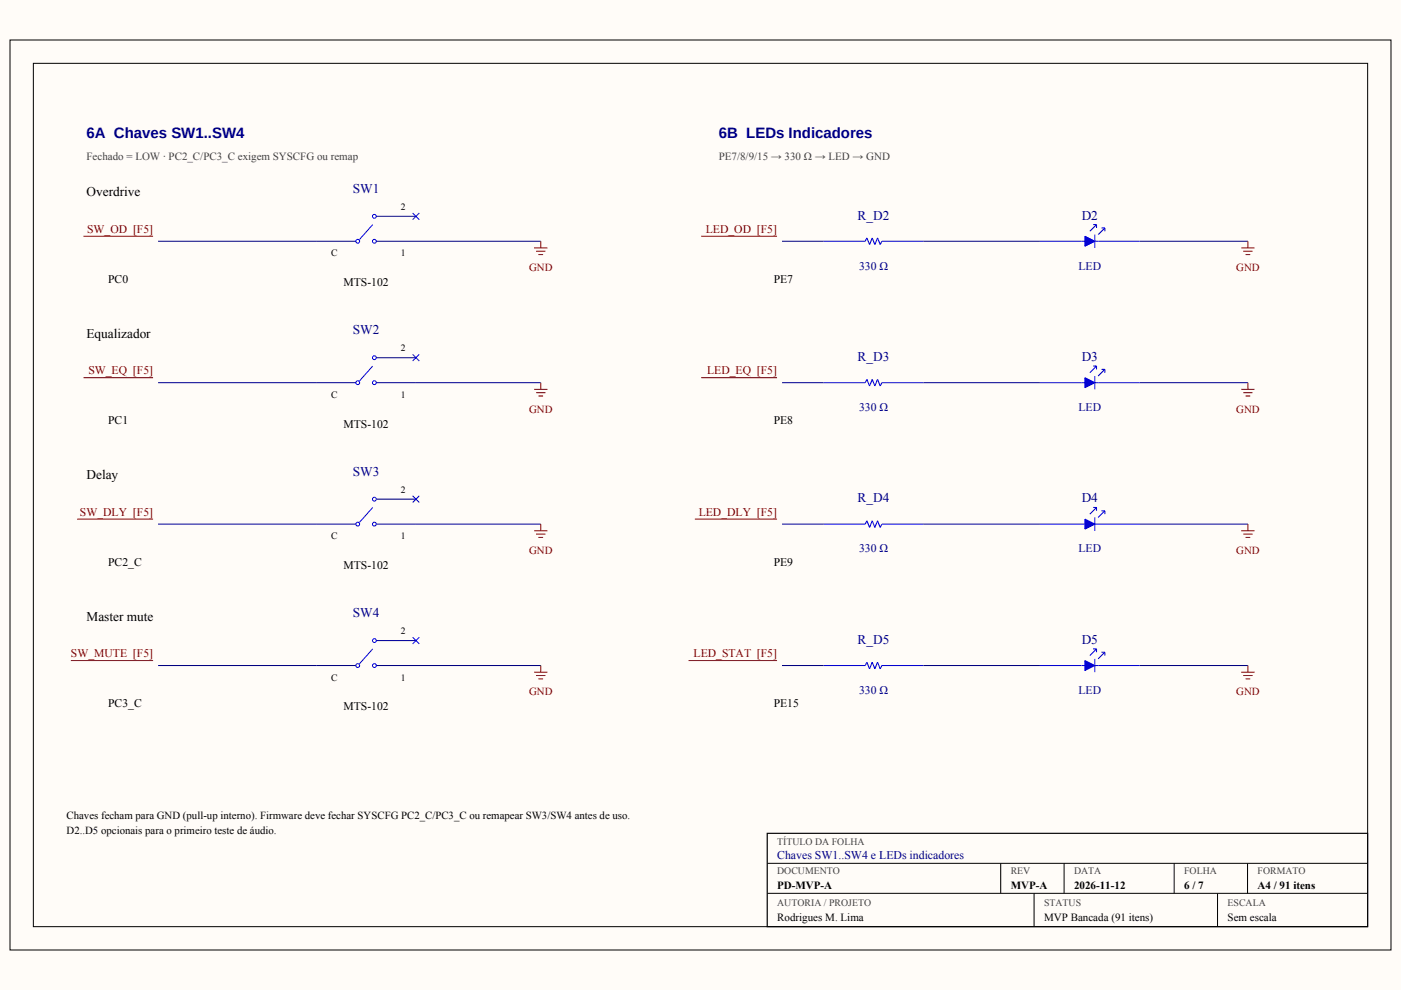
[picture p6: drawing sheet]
<svg xmlns="http://www.w3.org/2000/svg" width="297mm" height="210mm" viewBox="0 0 297 210" stroke-linecap="round" stroke-linejoin="round" font-family="sans-serif">
<path d="M0 0h297v209.9h-297z" fill-rule="evenodd" fill="#fffcf8"/>
<path d="M2.1 8.5h292.8v192.9h-292.8zM7.1 13.4h282.9v183.1h-282.9zM162.7 183h127.3M162.7 189.4h127.3M212.2 183v6.4M219.2 189.4v7.1M225.6 183v6.4M248.9 183v6.4M258.1 189.4v7.1M264.5 183v6.4" fill="none" stroke="#000" stroke-width=".21"/>
<path d="M162.7 176.7h127.3v19.8h-127.3z" fill="none" stroke="#000" stroke-width=".25"/>
<path d="M67 51.2h8.8M79.4 51.2h8.8M79.4 45.9h8.8" fill="none" stroke="#000080" stroke-width=".21"/>
<g fill="#fff" stroke="#00f" stroke-width=".21">
<circle cx="75.8" cy="51.2" r=".41"/>
<circle cx="79.4" cy="51.2" r=".41"/>
<circle cx="79.4" cy="45.9" r=".41"/>
</g>
<path d="M79 47.6l-2.8 3.2M87.5 45.2l1.4 1.4M88.9 45.2l-1.4 1.4M174.6 51.2h8.8M187 51.2h8.8M220.5 51.2h8.8M232.8 51.2h8.9" fill="none" stroke="#00f" stroke-width=".21"/>
<path d="M33.5 51.2h33.5M88.2 51.2h26.5M165.8 51.2h8.8" fill="none" stroke="#000080" stroke-width=".21"/>
<path d="M17.7 50.1h14.8M113.2 52.6h2.9M113.7 53.3h1.9M114.2 54h.9M114.7 51.2v1.4M148.7 50.1h16" fill="none" stroke="#800000" stroke-width=".21"/>
<path d="M183.4 51.2l.4-.8 .6 1.5 .5-1.5 .6 1.5 .6-1.5 .5 1.5 .4-.7" fill="none" stroke="#00f" stroke-width=".23"/>
<path d="M230 50.1l2.1 1.1-2.1 1z" fill="#00f"/>
<path d="M230 50.1l2.1 1.1-2.1 1zM231.8 47.6h.7M232.5 47.6l-1.4 1.4M232.5 47.6v.7M233.5 48.3h.7M234.2 48.3l-1.4 1.4M234.2 48.3v.7" fill="none" stroke="#00f" stroke-width=".23"/>
<path d="M229.3 51.2h.7M232.1 49.7v2.9M232.1 51.2h.7" fill="none" stroke="#00f" stroke-width=".21"/>
<path d="M195.8 51.2h24.7M241.7 51.2h22.9M79.4 75.8h8.8M67 81.1h8.8M79.4 81.1h8.8" fill="none" stroke="#000080" stroke-width=".21"/>
<path d="M263.2 52.6h2.8M263.6 53.3h2M264.1 54h1M264.6 51.2v1.4" fill="none" stroke="#800000" stroke-width=".21"/>
<g fill="#fff" stroke="#00f" stroke-width=".21">
<circle cx="75.8" cy="81.1" r=".41"/>
<circle cx="79.4" cy="81.1" r=".41"/>
<circle cx="79.4" cy="75.8" r=".41"/>
</g>
<path d="M79 77.6l-2.8 3.2M87.5 75.1l1.4 1.5M88.9 75.1l-1.4 1.5M174.6 81.1h8.8M187 81.1h8.8M220.5 81.1h8.8M232.8 81.1h8.9" fill="none" stroke="#00f" stroke-width=".21"/>
<path d="M33.5 81.1h33.5M88.2 81.1h26.5M165.8 81.1h8.8" fill="none" stroke="#000080" stroke-width=".21"/>
<path d="M17.7 80.1h14.8M113.2 82.6h2.9M113.7 83.3h1.9M114.2 84h.9M114.7 81.1v1.5M148.7 80.1h16" fill="none" stroke="#800000" stroke-width=".21"/>
<path d="M183.4 81.1l.4-.7 .6 1.4 .5-1.4 .6 1.4 .6-1.4 .5 1.4 .4-.7" fill="none" stroke="#00f" stroke-width=".23"/>
<path d="M230 80.1l2.1 1-2.1 1.1z" fill="#00f"/>
<path d="M231.8 77.6h.7M232.5 77.6l-1.4 1.4M232.5 77.6v.7M233.5 78.3h.7M234.2 78.3l-1.4 1.4M234.2 78.3v.7M230 80.1l2.1 1-2.1 1.1z" fill="none" stroke="#00f" stroke-width=".23"/>
<path d="M232.1 79.7v2.9M229.3 81.1h.7M232.1 81.1h.7" fill="none" stroke="#00f" stroke-width=".21"/>
<path d="M195.8 81.1h24.7M241.7 81.1h22.9M67 111.1h8.8M79.4 111.1h8.8M79.4 105.8h8.8" fill="none" stroke="#000080" stroke-width=".21"/>
<path d="M263.2 82.6h2.8M263.6 83.3h2M264.1 84h1M264.6 81.1v1.5" fill="none" stroke="#800000" stroke-width=".21"/>
<g fill="#fff" stroke="#00f" stroke-width=".21">
<circle cx="75.8" cy="111.1" r=".41"/>
<circle cx="79.4" cy="111.1" r=".41"/>
<circle cx="79.4" cy="105.8" r=".41"/>
</g>
<path d="M79 107.6l-2.8 3.2M87.5 105.1l1.4 1.4M88.9 105.1l-1.4 1.4M174.6 111.1h8.8M187 111.1h8.8M220.5 111.1h8.8M232.8 111.1h8.9" fill="none" stroke="#00f" stroke-width=".21"/>
<path d="M33.5 111.1h33.5M88.2 111.1h26.5M165.8 111.1h8.8" fill="none" stroke="#000080" stroke-width=".21"/>
<path d="M16.4 110.1h16.1M113.2 112.5h2.9M113.7 113.2h1.9M114.2 113.9h.9M114.7 111.1v1.4M147.3 110.1h17.4" fill="none" stroke="#800000" stroke-width=".21"/>
<path d="M183.4 111.1l.4-.7 .6 1.4 .5-1.4 .6 1.4 .6-1.4 .5 1.4 .4-.7" fill="none" stroke="#00f" stroke-width=".23"/>
<path d="M230 110.1l2.1 1-2.1 1.1z" fill="#00f"/>
<path d="M230 110.1l2.1 1-2.1 1.1zM231.8 107.6h.7M232.5 107.6l-1.4 1.4M232.5 107.6v.7M233.5 108.3h.7M234.2 108.3l-1.4 1.4M234.2 108.3v.7" fill="none" stroke="#00f" stroke-width=".23"/>
<path d="M229.3 111.1h.7M232.1 109.7v2.8M232.1 111.1h.7" fill="none" stroke="#00f" stroke-width=".21"/>
<path d="M195.8 111.1h24.7M241.7 111.1h22.9M79.4 135.8h8.8M67 141.1h8.8M79.4 141.1h8.8" fill="none" stroke="#000080" stroke-width=".21"/>
<path d="M263.2 112.5h2.8M263.6 113.2h2M264.1 113.9h1M264.6 111.1v1.4" fill="none" stroke="#800000" stroke-width=".21"/>
<g fill="#fff" stroke="#00f" stroke-width=".21">
<circle cx="75.8" cy="141.1" r=".41"/>
<circle cx="79.4" cy="141.1" r=".41"/>
<circle cx="79.4" cy="135.8" r=".41"/>
</g>
<path d="M79 137.6l-2.8 3.2M87.5 135.1l1.4 1.4M88.9 135.1l-1.4 1.4M174.6 141.1h8.8M187 141.1h8.8M220.5 141.1h8.8M232.8 141.1h8.9" fill="none" stroke="#00f" stroke-width=".21"/>
<path d="M33.5 141.1h33.5M88.2 141.1h26.5M165.8 141.1h8.8" fill="none" stroke="#000080" stroke-width=".21"/>
<path d="M15 140.1h17.5M113.2 142.5h2.9M113.7 143.2h1.9M114.2 143.9h.9M114.7 141.1v1.4M146 140.1h18.7" fill="none" stroke="#800000" stroke-width=".21"/>
<path d="M183.4 141.1l.4-.7 .6 1.4 .5-1.4 .6 1.4 .6-1.4 .5 1.4 .4-.7" fill="none" stroke="#00f" stroke-width=".23"/>
<path d="M230 140.1l2.1 1-2.1 1.1z" fill="#00f"/>
<path d="M231.8 137.6h.7M232.5 137.6l-1.4 1.4M232.5 137.6v.7M233.5 138.3h.7M234.2 138.3l-1.4 1.4M234.2 138.3v.7M230 140.1l2.1 1-2.1 1.1z" fill="none" stroke="#00f" stroke-width=".23"/>
<path d="M232.1 139.7v2.8M229.3 141.1h.7M232.1 141.1h.7" fill="none" stroke="#00f" stroke-width=".21"/>
<path d="M195.8 141.1h24.7M241.7 141.1h22.9" fill="none" stroke="#000080" stroke-width=".21"/>
<path d="M263.2 142.5h2.8M263.6 143.2h2M264.1 143.9h1M264.6 141.1v1.4" fill="none" stroke="#800000" stroke-width=".21"/>
<g font-size="3.2" fill="#000080">
<text x="18.3" y="29.3">6A Chaves SW1..SW4</text>
<text x="152.4" y="29.3">6B LEDs Indicadores</text>
</g>
<g font-size="2.8">
<text x="18.3" y="41.6">Overdrive</text>
<text x="18.3" y="71.6">Equalizador</text>
<text x="18.3" y="101.6">Delay</text>
<text x="18.3" y="131.6">Master mute</text>
</g>
<g font-size="2.8" fill="#000080">
<text x="74.8" y="40.9">SW1</text>
<text x="181.8" y="46.6">R_D2</text>
<text x="229.3" y="46.6">D2</text>
<text x="74.8" y="70.9">SW2</text>
<text x="181.8" y="76.6">R_D3</text>
<text x="229.3" y="76.6">D3</text>
<text x="74.8" y="100.9">SW3</text>
<text x="181.8" y="106.5">R_D4</text>
<text x="229.3" y="106.5">D4</text>
<text x="74.8" y="130.9">SW4</text>
<text x="181.8" y="136.5">R_D5</text>
<text x="229.3" y="136.5">D5</text>
</g>
<g font-size="2.5" fill="#800000">
<text x="18.5" y="49.4">SW_OD [F5]</text>
<text x="149.7" y="49.4">LED_OD [F5]</text>
<text x="18.7" y="79.4">SW_EQ [F5]</text>
<text x="149.9" y="79.4">LED_EQ [F5]</text>
<text x="17" y="109.4">SW_DLY [F5]</text>
<text x="148.1" y="109.4">LED_DLY [F5]</text>
<text x="15" y="139.3">SW_MUTE [F5]</text>
<text x="147.1" y="139.3">LED_STAT [F5]</text>
</g>
<g font-size="2.5">
<text x="22.9" y="60">PC0</text>
<text x="164" y="60">PE7</text>
<text x="72.8" y="60.7">MTS-102</text>
<text x="22.9" y="90">PC1</text>
<text x="164" y="90">PE8</text>
<text x="72.8" y="90.7">MTS-102</text>
<text x="22.9" y="119.9">PC2_C</text>
<text x="164" y="119.9">PE9</text>
<text x="72.8" y="120.7">MTS-102</text>
<text x="22.9" y="149.9">PC3_C</text>
<text x="164" y="149.9">PE15</text>
<text x="72.8" y="150.6">MTS-102</text>
</g>
<g font-size="2.5" fill="#000080">
<text x="182.1" y="57.2">330 Ω</text>
<text x="228.7" y="57.2">LED</text>
<text x="182.1" y="87.1">330 Ω</text>
<text x="228.7" y="87.1">LED</text>
<text x="182.1" y="117.1">330 Ω</text>
<text x="228.7" y="117.1">LED</text>
<text x="182.1" y="147.1">330 Ω</text>
<text x="228.7" y="147.1">LED</text>
<text x="164.8" y="182.2">Chaves SW1..SW4 e LEDs indicadores</text>
</g>
<g font-size="2.3" fill="#404040">
<text x="18.3" y="33.9">Fechado = LOW · PC2_C/PC3_C exigem SYSCFG ou remap</text>
<text x="152.4" y="33.9">PE7/8/9/15 → 330 Ω → LED → GND</text>
</g>
<g font-size="2.3" fill="#800000">
<text x="112.2" y="57.5">GND</text>
<text x="262.1" y="57.5">GND</text>
<text x="112.2" y="87.5">GND</text>
<text x="262.1" y="87.5">GND</text>
<text x="112.2" y="117.5">GND</text>
<text x="262.1" y="117.5">GND</text>
<text x="112.2" y="147.5">GND</text>
<text x="262.1" y="147.5">GND</text>
</g>
<g font-size="2.3">
<text x="14.1" y="173.6">Chaves fecham para GND (pull-up interno). Firmware deve fechar SYSCFG PC2_C/PC3_C ou remapear SW3/SW4 antes de uso.</text>
<text x="14.1" y="176.7">D2..D5 opcionais para o primeiro teste de áudio.</text>
<text x="164.8" y="188.6">PD-MVP-A</text>
<text x="214.3" y="188.6">MVP-A</text>
<text x="227.7" y="188.6">2026-11-12</text>
<text x="251.1" y="188.6">6 / 7</text>
<text x="266.6" y="188.6">A4 / 91 itens</text>
<text x="164.8" y="195.2">Rodrigues M. Lima</text>
<text x="221.4" y="195.2">MVP Bancada (91 itens)</text>
<text x="260.3" y="195.2">Sem escala</text>
</g>
<g font-size="2.1" fill="#404040">
<text x="164.8" y="179.1">TÍTULO DA FOLHA</text>
<text x="164.8" y="185.4">DOCUMENTO</text>
<text x="214.3" y="185.4">REV</text>
<text x="227.7" y="185.4">DATA</text>
<text x="251.1" y="185.4">FOLHA</text>
<text x="266.6" y="185.4">FORMATO</text>
<text x="164.8" y="192.1">AUTORIA / PROJETO</text>
<text x="221.4" y="192.1">STATUS</text>
<text x="260.3" y="192.1">ESCALA</text>
</g>
<g font-size="2">
<text x="85" y="44.5">2</text>
<text x="70.2" y="54.3">C</text>
<text x="85" y="54.3">1</text>
<text x="85" y="74.4">2</text>
<text x="70.2" y="84.3">C</text>
<text x="85" y="84.3">1</text>
<text x="85" y="104.4">2</text>
<text x="70.2" y="114.3">C</text>
<text x="85" y="114.3">1</text>
<text x="85" y="134.4">2</text>
<text x="70.2" y="144.3">C</text>
<text x="85" y="144.3">1</text>
</g>
</svg>
